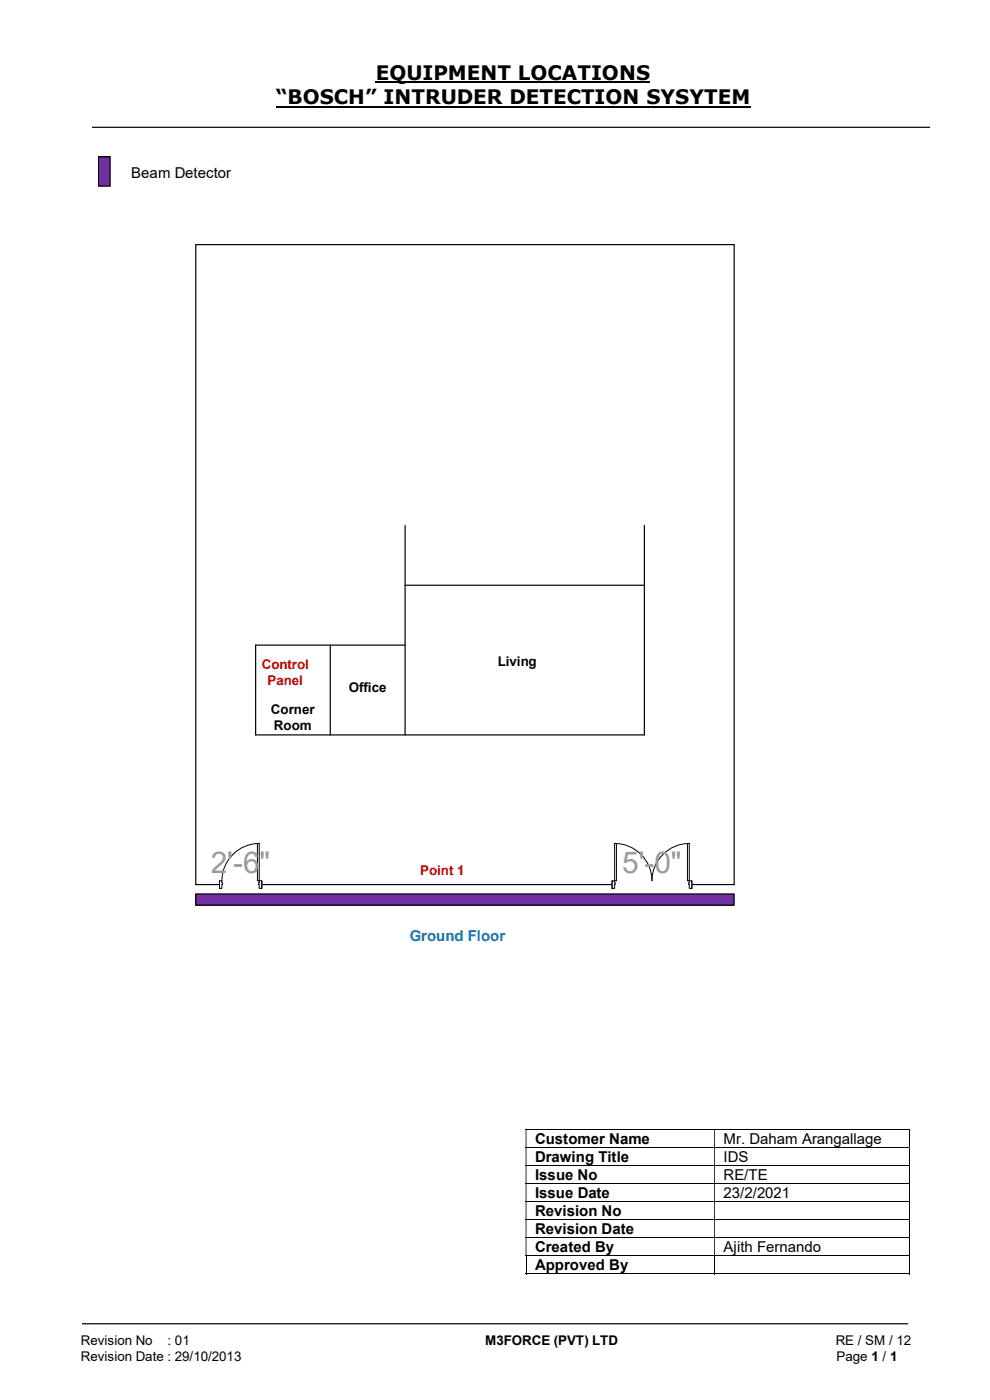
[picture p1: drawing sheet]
<svg xmlns="http://www.w3.org/2000/svg" width="210mm" height="297mm" viewBox="0 0 210 297" stroke-linecap="round" stroke-linejoin="round" font-family="sans-serif">
<path d="M79.7 17.5h58.2M58.5 22.6h100.7" fill="none" stroke="#000" stroke-width=".42"/>
<path d="M19.5 27h177.8M17.4 280.8h175.3" fill="none" stroke="#000" stroke-width=".25"/>
<g fill="none" stroke="#000" stroke-width=".21">
<path d="M111.5 239.6h81.3M192.9 239.7v3.7M111.5 243.5h81.3M111.5 247.3h81.3M111.5 251.1h81.3M111.5 254.9h81.3M111.5 258.7h81.3M192.9 243.5v3.7M192.9 247.4v3.6M192.9 251.2v3.6M192.9 255v3.7M192.9 258.8v3.7"/>
<path d="M111.5 262.6h81.3M111.5 266.4h81.3M111.5 270.3h40M111.6 266.5v3.8M151.6 266.5v3.8M151.7 270.3h41.1M192.9 262.7v3.6M192.9 266.5v3.8"/>
</g>
<g fill="#000">
<path d="M192.8 239.5h.2v.2h-.2zM111.5 239.7h.2v3.7h-.2zM151.5 239.7h.2v3.7h-.2z" fill-rule="evenodd"/>
<path d="M192.8 243.4h.2v.1h-.2zM111.5 243.5h.2v3.7h-.2zM151.5 243.5h.2v3.7h-.2z" fill-rule="evenodd"/>
<path d="M192.8 247.2h.2v.2h-.2zM111.5 247.4h.2v3.6h-.2zM151.5 247.4h.2v3.6h-.2z" fill-rule="evenodd"/>
<path d="M192.8 251h.2v.2h-.2zM111.5 251.2h.2v3.6h-.2zM151.5 251.2h.2v3.6h-.2z" fill-rule="evenodd"/>
<path d="M192.8 254.8h.2v.2h-.2zM111.5 255h.2v3.7h-.2zM151.5 255h.2v3.7h-.2z" fill-rule="evenodd"/>
<path d="M192.8 258.7h.2v.1h-.2zM111.5 258.8h.2v3.7h-.2zM151.5 258.8h.2v3.7h-.2z" fill-rule="evenodd"/>
<path d="M192.8 262.5h.2v.2h-.2zM111.5 262.7h.2v3.6h-.2zM151.5 262.7h.2v3.6h-.2z" fill-rule="evenodd"/>
</g>
<path d="M192.8 266.3h.2v.2h-.2zM192.8 270.2h.2v.1h-.2z" fill="#000"/>
<path d="M20.9 33.2h2.5v6.3h-2.5z" fill="#7030a0"/>
<path d="M20.9 33.2h2.5v6.3h-2.5zM41.5 51.9h114.2v135.8h-114.2zM85.9 111.5v44.4M136.7 111.5v44.4h-82.5v-19h31.7M70.1 136.9v19M85.9 124.2h50.8" fill="none" stroke="#000" stroke-width=".25"/>
<path d="M41.5 189.7h114.2v2.3h-114.2z" fill="#7030a0"/>
<path d="M41.5 189.7h114.2v2.3h-114.2z" fill="none" stroke="#000" stroke-width=".25"/>
<path d="M129.8 186.8h17v1.7h-17z" fill="#fff"/>
<path d="M129.8 186.8h17v1.7h-17z" fill="none" stroke="#fff" stroke-width=".21"/>
<path d="M146.2 186.9v1.6h.6v-1.6zM129.8 186.9h.6v1.6h-.6z" fill-rule="evenodd" fill="#fff"/>
<path d="M130.4 187.3v-.4h-.6v1.6h.6v-.8M146.2 187.3v-.4h.6v1.6h-.6v-.8" fill="none" stroke="#000" stroke-width=".21"/>
<path d="M146.1 187.3v.4h.1v-.4zM130.4 187.3h.1v.4h-.1z" fill-rule="evenodd" fill="#fff"/>
<path d="M130.4 178.9a7.9 7.9 0 0 1 7.9 8 7.9 7.9 0 0 1 7.9-8M129.8 186.9v1.6M130.4 187.3h.1v.4h-.1M146.2 187.3h-.1v.4h.1M146.8 186.9v1.6" fill="none" stroke="#000" stroke-width=".21"/>
<path d="M130.4 178.9h.4v8h-.4z" fill="#fff"/>
<path d="M130.4 178.9h.4v8h-.4z" fill="none" stroke="#000" stroke-width=".21"/>
<path d="M145.8 178.9h.4v8h-.4z" fill="#fff"/>
<path d="M145.8 178.9h.4v8h-.4z" fill="none" stroke="#000" stroke-width=".21"/>
<path d="M46.6 186.8h8.9v1.7h-8.9z" fill="#fff"/>
<path d="M46.6 186.8h8.9v1.7h-8.9z" fill="none" stroke="#fff" stroke-width=".21"/>
<path d="M55 186.9v1.6h.5v-1.6zM46.6 186.9h.5v1.6h-.5z" fill-rule="evenodd" fill="#fff"/>
<path d="M47.1 187.3v-.4h-.5v1.6h.5v-.8M55 187.3v-.4h.5v1.6h-.5v-.8" fill="none" stroke="#000" stroke-width=".21"/>
<path d="M54.9 187.3v.4h.1v-.4zM47.1 187.3h.1v.4h-.1z" fill-rule="evenodd" fill="#fff"/>
<path d="M55 178.9a7.9 7.9 0 0 0-7.9 8M46.6 186.9v1.6M47.1 187.3h.1v.4h-.1M55 187.3h-.1v.4h.1M55.5 186.9v1.6" fill="none" stroke="#000" stroke-width=".21"/>
<path d="M54.6 178.9h.4v8h-.4z" fill="#fff"/>
<path d="M54.6 178.9h.4v8h-.4z" fill="none" stroke="#000" stroke-width=".21"/>
<g font-size="6.3" fill="#9a9a9a">
<text x="44.7" y="185.3">2'-6&quot;</text>
<text x="132" y="185.3">5'-0&quot;</text>
</g>
<g font-size="4.2">
<text x="79.7" y="17">EQUIPMENT LOCATIONS</text>
<text x="58.5" y="22.1">“BOSCH” INTRUDER DETECTION SYSYTEM</text>
</g>
<g font-size="3.2">
<text x="27.8" y="37.7">Beam Detector</text>
<text x="113.5" y="242.7">Customer Name</text>
<text x="153.5" y="242.7">Mr. Daham Arangallage</text>
<text x="113.5" y="246.5">Drawing Title</text>
<text x="113.5" y="250.3">Issue No</text>
<text x="153.5" y="246.5">IDS</text>
<text x="153.5" y="250.3">RE/TE</text>
<text x="113.5" y="254.2">Issue Date</text>
<text x="113.5" y="258">Revision No</text>
<text x="153.5" y="254.2">23/2/2021</text>
<text x="113.5" y="261.8">Revision Date</text>
<text x="113.5" y="265.6">Created By</text>
<text x="113.5" y="269.5">Approved By</text>
<text x="153.5" y="265.6">Ajith Fernando</text>
</g>
<text font-size="3.2" fill="#0070c0" x="86.9" y="199.7">Ground Floor</text>
<g font-size="2.8" fill="#c00000">
<text x="55.5" y="142">Control</text>
<text x="56.8" y="145.4">Panel</text>
<text x="89.2" y="185.7">Point 1</text>
</g>
<g font-size="2.8">
<text x="105.6" y="141.2">Living</text>
<text x="74" y="146.9">Office</text>
<text x="57.5" y="151.5">Corner</text>
<text x="58.1" y="154.9">Room</text>
<text x="17.1" y="285.4">Revision No</text>
<text x="35.5" y="285.4">: 01</text>
<text x="102.9" y="285.4">M3FORCE (PVT) LTD</text>
<text x="177.3" y="285.4">RE / SM / 12</text>
<text x="17.1" y="288.7">Revision Date : 29/10/2013</text>
<text x="177.5" y="288.7">Page 1 / 1</text>
</g>
</svg>
